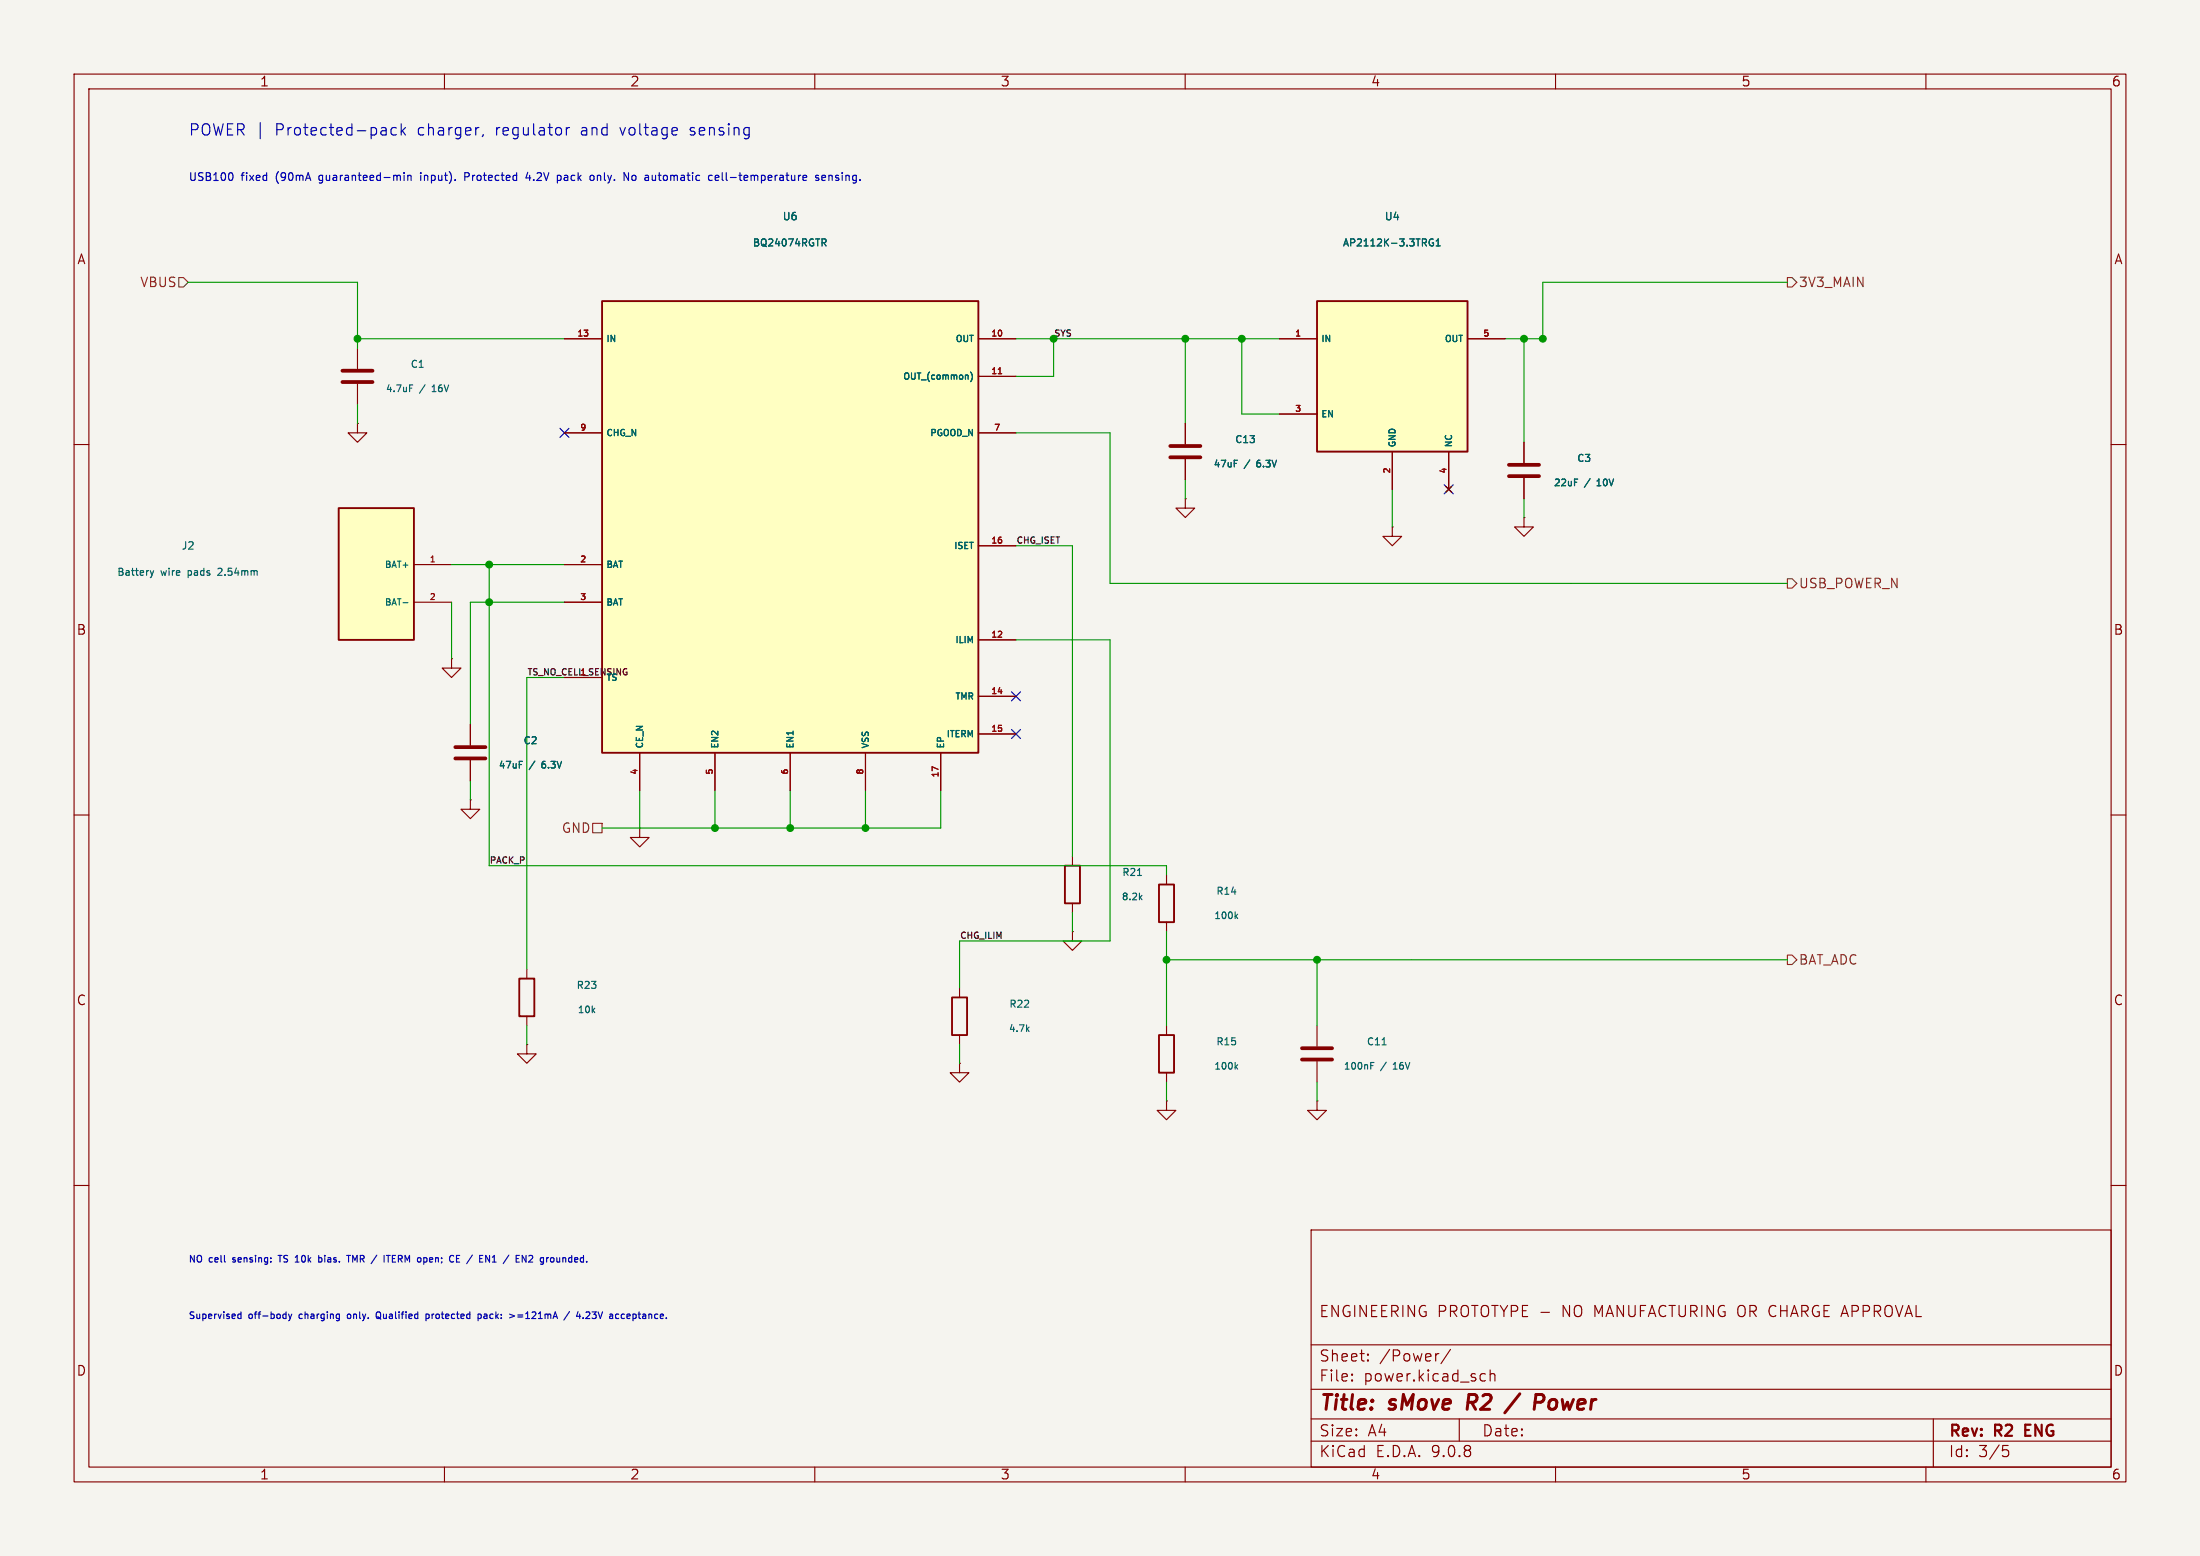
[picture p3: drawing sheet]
(kicad_sch
 (version 20250114)
 (generator "eeschema")
 (paper "A4")
 (title_block
  (title "sMove R2 / Power")
  (rev "R2 ENG")
  (comment 1 "ENGINEERING PROTOTYPE - NO MANUFACTURING OR CHARGE APPROVAL"))
 (lib_symbols
  (symbol "smove-r2-main:U6"
   (pin_names
    (offset .508)) (in_bom yes) (on_board yes)
   (property "Reference" "U6" (at 0.0 0.0 0) (effects (font (size 1 1))))
   (property "Value" "U6" (at 0.0 0.0 0) (effects (font (size 1 1))))
   (symbol "U6_0_1"
    (rectangle (start -25.4 30.48) (end 25.4 -30.48) (stroke (width .254) (type default)) (fill (type background))))
   (symbol "U6_1_1"
    (pin power_in line (at -30.48 25.4 0) (length 5.08) (name "IN" (effects (font (size 0.85 0.85)))) (number "13" (effects (font (size 0.8 0.8)))))
    (pin bidirectional line (at -30.48 -5.08 0) (length 5.08) (name "BAT" (effects (font (size 0.85 0.85)))) (number "2" (effects (font (size 0.8 0.8)))))
    (pin bidirectional line (at -30.48 -10.16 0) (length 5.08) (name "BAT" (effects (font (size 0.85 0.85)))) (number "3" (effects (font (size 0.8 0.8)))))
    (pin input line (at -30.48 -20.32 0) (length 5.08) (name "TS" (effects (font (size 0.85 0.85)))) (number "1" (effects (font (size 0.8 0.8)))))
    (pin power_out line (at 30.48 25.4 180) (length 5.08) (name "OUT" (effects (font (size 0.85 0.85)))) (number "10" (effects (font (size 0.8 0.8)))))
    (pin passive line (at 30.48 20.32 180) (length 5.08) (name "OUT (common)" (effects (font (size 0.85 0.85)))) (number "11" (effects (font (size 0.8 0.8)))))
    (pin open_collector line (at 30.48 12.7 180) (length 5.08) (name "PGOOD_N" (effects (font (size 0.85 0.85)))) (number "7" (effects (font (size 0.8 0.8)))))
    (pin passive line (at 30.48 -2.54 180) (length 5.08) (name "ISET" (effects (font (size 0.85 0.85)))) (number "16" (effects (font (size 0.8 0.8)))))
    (pin passive line (at 30.48 -15.24 180) (length 5.08) (name "ILIM" (effects (font (size 0.85 0.85)))) (number "12" (effects (font (size 0.8 0.8)))))
    (pin input line (at 30.48 -22.86 180) (length 5.08) (name "TMR" (effects (font (size 0.85 0.85)))) (number "14" (effects (font (size 0.8 0.8)))))
    (pin input line (at 30.48 -27.94 180) (length 5.08) (name "ITERM" (effects (font (size 0.85 0.85)))) (number "15" (effects (font (size 0.8 0.8)))))
    (pin open_collector line (at -30.48 12.7 0) (length 5.08) (name "CHG_N" (effects (font (size 0.85 0.85)))) (number "9" (effects (font (size 0.8 0.8)))))
    (pin input line (at -20.32 -35.56 90) (length 5.08) (name "CE_N" (effects (font (size 0.85 0.85)))) (number "4" (effects (font (size 0.8 0.8)))))
    (pin input line (at -10.16 -35.56 90) (length 5.08) (name "EN2" (effects (font (size 0.85 0.85)))) (number "5" (effects (font (size 0.8 0.8)))))
    (pin input line (at 0.0 -35.56 90) (length 5.08) (name "EN1" (effects (font (size 0.85 0.85)))) (number "6" (effects (font (size 0.8 0.8)))))
    (pin power_in line (at 10.16 -35.56 90) (length 5.08) (name "VSS" (effects (font (size 0.85 0.85)))) (number "8" (effects (font (size 0.8 0.8)))))
    (pin power_in line (at 20.32 -35.56 90) (length 5.08) (name "EP" (effects (font (size 0.85 0.85)))) (number "17" (effects (font (size 0.8 0.8)))))))
  (symbol "smove-r2-main:U4"
   (pin_names
    (offset .508)) (in_bom yes) (on_board yes)
   (property "Reference" "U4" (at 0.0 0.0 0) (effects (font (size 1 1))))
   (property "Value" "U4" (at 0.0 0.0 0) (effects (font (size 1 1))))
   (symbol "U4_0_1"
    (rectangle (start -10.16 10.16) (end 10.16 -10.16) (stroke (width .254) (type default)) (fill (type background))))
   (symbol "U4_1_1"
    (pin power_in line (at -15.24 5.08 0) (length 5.08) (name "IN" (effects (font (size 0.85 0.85)))) (number "1" (effects (font (size 0.8 0.8)))))
    (pin input line (at -15.24 -5.08 0) (length 5.08) (name "EN" (effects (font (size 0.85 0.85)))) (number "3" (effects (font (size 0.8 0.8)))))
    (pin power_out line (at 15.24 5.08 180) (length 5.08) (name "OUT" (effects (font (size 0.85 0.85)))) (number "5" (effects (font (size 0.8 0.8)))))
    (pin power_in line (at 0.0 -15.24 90) (length 5.08) (name "GND" (effects (font (size 0.85 0.85)))) (number "2" (effects (font (size 0.8 0.8)))))
    (pin no_connect line (at 7.62 -15.24 90) (length 5.08) (name "NC" (effects (font (size 0.85 0.85)))) (number "4" (effects (font (size 0.8 0.8)))))))
  (symbol "smove-r2-main:J2"
   (pin_names
    (offset .508)) (in_bom no) (on_board yes)
   (property "Reference" "J2" (at 0.0 0.0 0) (effects (font (size 1 1))))
   (property "Value" "J2" (at 0.0 0.0 0) (effects (font (size 1 1))))
   (symbol "J2_0_1"
    (rectangle (start -5.08 8.89) (end 5.08 -8.89) (stroke (width .254) (type default)) (fill (type background))))
   (symbol "J2_1_1"
    (pin passive line (at 10.16 1.27 180) (length 5.08) (name "BAT+" (effects (font (size 0.85 0.85)))) (number "1" (effects (font (size 0.8 0.8)))))
    (pin passive line (at 10.16 -3.81 180) (length 5.08) (name "BAT-" (effects (font (size 0.85 0.85)))) (number "2" (effects (font (size 0.8 0.8)))))))
  (symbol "Device:R"
   (pin_numbers (hide yes))
   (pin_names
    (offset 0)) (exclude_from_sim no) (in_bom yes) (on_board yes)
   (property "Reference" "R" (at 2.032 0 90) (effects (font (size 1.27 1.27))))
   (property "Value" "R" (at 0 0 90) (effects (font (size 1.27 1.27))))
   (property "Footprint" "" (at -1.778 0 90) (effects (font (size 1.27 1.27)) (hide yes)))
   (property "Datasheet" "~" (at 0 0 0) (effects (font (size 1.27 1.27)) (hide yes)))
   (property "Description" "Resistor" (at 0 0 0) (effects (font (size 1.27 1.27)) (hide yes)))
   (symbol "R_0_1"
    (rectangle (start -1.016 -2.54) (end 1.016 2.54) (stroke (width 0.254) (type default)) (fill (type none))))
   (symbol "R_1_1"
    (pin passive line (at 0 3.81 270) (length 1.27) (name "~" (effects (font (size 1.27 1.27)))) (number "1" (effects (font (size 1.27 1.27)))))
    (pin passive line (at 0 -3.81 90) (length 1.27) (name "~" (effects (font (size 1.27 1.27)))) (number "2" (effects (font (size 1.27 1.27))))))
   (embedded_fonts no))
  (symbol "Device:C"
   (pin_numbers (hide yes))
   (pin_names
    (offset 0.254)) (exclude_from_sim no) (in_bom yes) (on_board yes)
   (property "Reference" "C" (at 0.635 2.54 0) (effects (font (size 1.27 1.27)) (justify left)))
   (property "Value" "C" (at 0.635 -2.54 0) (effects (font (size 1.27 1.27)) (justify left)))
   (property "Footprint" "" (at 0.9652 -3.81 0) (effects (font (size 1.27 1.27)) (hide yes)))
   (property "Datasheet" "~" (at 0 0 0) (effects (font (size 1.27 1.27)) (hide yes)))
   (property "Description" "Unpolarized capacitor" (at 0 0 0) (effects (font (size 1.27 1.27)) (hide yes)))
   (symbol "C_0_1"
    (polyline (pts (xy -2.032 0.762) (xy 2.032 0.762)) (stroke (width 0.508) (type default)) (fill (type none)))
    (polyline (pts (xy -2.032 -0.762) (xy 2.032 -0.762)) (stroke (width 0.508) (type default)) (fill (type none))))
   (symbol "C_1_1"
    (pin passive line (at 0 3.81 270) (length 2.794) (name "~" (effects (font (size 1.27 1.27)))) (number "1" (effects (font (size 1.27 1.27)))))
    (pin passive line (at 0 -3.81 90) (length 2.794) (name "~" (effects (font (size 1.27 1.27)))) (number "2" (effects (font (size 1.27 1.27))))))
   (embedded_fonts no))
  (symbol "power:GND"
   (power)
   (pin_numbers (hide yes))
   (pin_names
    (offset 0) (hide yes)) (exclude_from_sim no) (in_bom yes) (on_board yes)
   (property "Reference" "#PWR" (at 0 -6.35 0) (effects (font (size 1.27 1.27)) (hide yes)))
   (property "Value" "GND" (at 0 -3.81 0) (effects (font (size 1.27 1.27))))
   (property "Footprint" "" (at 0 0 0) (effects (font (size 1.27 1.27)) (hide yes)))
   (property "Datasheet" "" (at 0 0 0) (effects (font (size 1.27 1.27)) (hide yes)))
   (property "Description" "Power symbol creates a global label with name \"GND\" , ground" (at 0 0 0) (effects (font (size 1.27 1.27)) (hide yes)))
   (symbol "GND_0_1"
    (polyline (pts (xy 0 0) (xy 0 -1.27) (xy 1.27 -1.27) (xy 0 -2.54) (xy -1.27 -1.27) (xy 0 -1.27)) (stroke (width 0) (type default)) (fill (type none))))
   (symbol "GND_1_1"
    (pin power_in line (at 0 0 270) (length 0) (name "~" (effects (font (size 1.27 1.27)))) (number "1" (effects (font (size 1.27 1.27))))))
   (embedded_fonts no)))
 (symbol
  (lib_id "smove-r2-main:U6") (at 106.68 71.12 0) (unit 1) (in_bom yes) (on_board yes) (dnp no)
  (property "Reference" "U6" (at 106.68 29.21 0) (effects (font (size 1 1))))
  (property "Value" "BQ24074RGTR" (at 106.68 32.766 0) (effects (font (size 0.95 0.95))))
  (property "Footprint" "smove-r2-main:BQ24074_RGT" (at 106.68 71.12 0) (effects (font (size 1 1)) (hide yes)))
  (property "MPN" "BQ24074RGTR" (at 106.68 71.12 0) (effects (font (size 1 1)) (hide yes)))
  (property "LCSC" "C54313" (at 106.68 71.12 0) (effects (font (size 1 1)) (hide yes))) (pin "13") (pin "2") (pin "3") (pin "1") (pin "10") (pin "11") (pin "7") (pin "16") (pin "12") (pin "14") (pin "15") (pin "9") (pin "4") (pin "5") (pin "6") (pin "8") (pin "17"))
 (symbol
  (lib_id "smove-r2-main:U4") (at 187.96 50.8 0) (unit 1) (in_bom yes) (on_board yes) (dnp no)
  (property "Reference" "U4" (at 187.96 29.21 0) (effects (font (size 1 1))))
  (property "Value" "AP2112K-3.3TRG1" (at 187.96 32.766 0) (effects (font (size 0.95 0.95))))
  (property "Footprint" "smove-r2-main:SOT-23-5" (at 187.96 50.8 0) (effects (font (size 1 1)) (hide yes)))
  (property "MPN" "AP2112K-3.3TRG1" (at 187.96 50.8 0) (effects (font (size 1 1)) (hide yes)))
  (property "LCSC" "C51118" (at 187.96 50.8 0) (effects (font (size 1 1)) (hide yes))) (pin "1") (pin "3") (pin "5") (pin "2") (pin "4"))
 (symbol
  (lib_id "smove-r2-main:J2") (at 50.8 77.47 0) (unit 1) (in_bom no) (on_board yes) (dnp no)
  (property "Reference" "J2" (at 25.4 73.66 0) (effects (font (size 1 1))))
  (property "Value" "Battery wire pads 2.54mm" (at 25.4 77.216 0) (effects (font (size 0.95 0.95))))
  (property "Footprint" "smove-r2-main:BatteryWire_2x_PTH_P2.54mm_D1.0mm" (at 50.8 77.47 0) (effects (font (size 1 1)) (hide yes)))
  (property "MPN" "" (at 50.8 77.47 0) (effects (font (size 1 1)) (hide yes)))
  (property "LCSC" "" (at 50.8 77.47 0) (effects (font (size 1 1)) (hide yes))) (pin "1") (pin "2"))
 (symbol
  (lib_id "Device:R") (at 157.48 121.92 0) (unit 1) (in_bom yes) (on_board yes) (dnp no)
  (property "Reference" "R14" (at 165.608 120.269 0) (effects (font (size 0.95 0.95))))
  (property "Value" "100k" (at 165.608 123.571 0) (effects (font (size 0.9 0.9))))
  (property "Footprint" "smove-r2-main:R_0402_1005Metric" (at 157.48 121.92 0) (effects (font (size 1 1)) (hide yes)))
  (property "MPN" "0402WGF1003TCE" (at 157.48 121.92 0) (effects (font (size 1 1)) (hide yes)))
  (property "LCSC" "C25741" (at 157.48 121.92 0) (effects (font (size 1 1)) (hide yes))) (pin "1") (pin "2"))
 (symbol
  (lib_id "Device:R") (at 157.48 142.24 0) (unit 1) (in_bom yes) (on_board yes) (dnp no)
  (property "Reference" "R15" (at 165.608 140.589 0) (effects (font (size 0.95 0.95))))
  (property "Value" "100k" (at 165.608 143.891 0) (effects (font (size 0.9 0.9))))
  (property "Footprint" "smove-r2-main:R_0402_1005Metric" (at 157.48 142.24 0) (effects (font (size 1 1)) (hide yes)))
  (property "MPN" "0402WGF1003TCE" (at 157.48 142.24 0) (effects (font (size 1 1)) (hide yes)))
  (property "LCSC" "C25741" (at 157.48 142.24 0) (effects (font (size 1 1)) (hide yes))) (pin "1") (pin "2"))
 (symbol
  (lib_id "Device:R") (at 144.78 119.38 0) (unit 1) (in_bom yes) (on_board yes) (dnp no)
  (property "Reference" "R21" (at 152.908 117.729 0) (effects (font (size 0.95 0.95))))
  (property "Value" "8.2k" (at 152.908 121.031 0) (effects (font (size 0.9 0.9))))
  (property "Footprint" "smove-r2-main:R_0402_1005Metric" (at 144.78 119.38 0) (effects (font (size 1 1)) (hide yes)))
  (property "MPN" "0402WGF8201TCE" (at 144.78 119.38 0) (effects (font (size 1 1)) (hide yes)))
  (property "LCSC" "C25924" (at 144.78 119.38 0) (effects (font (size 1 1)) (hide yes))) (pin "1") (pin "2"))
 (symbol
  (lib_id "Device:R") (at 129.54 137.16 0) (unit 1) (in_bom yes) (on_board yes) (dnp no)
  (property "Reference" "R22" (at 137.668 135.509 0) (effects (font (size 0.95 0.95))))
  (property "Value" "4.7k" (at 137.668 138.811 0) (effects (font (size 0.9 0.9))))
  (property "Footprint" "smove-r2-main:R_0402_1005Metric" (at 129.54 137.16 0) (effects (font (size 1 1)) (hide yes)))
  (property "MPN" "0402WGF4701TCE" (at 129.54 137.16 0) (effects (font (size 1 1)) (hide yes)))
  (property "LCSC" "C25900" (at 129.54 137.16 0) (effects (font (size 1 1)) (hide yes))) (pin "1") (pin "2"))
 (symbol
  (lib_id "Device:R") (at 71.12 134.62 0) (unit 1) (in_bom yes) (on_board yes) (dnp no)
  (property "Reference" "R23" (at 79.248 132.969 0) (effects (font (size 0.95 0.95))))
  (property "Value" "10k" (at 79.248 136.271 0) (effects (font (size 0.9 0.9))))
  (property "Footprint" "smove-r2-main:R_0402_1005Metric" (at 71.12 134.62 0) (effects (font (size 1 1)) (hide yes)))
  (property "MPN" "0402WGF1002TCE" (at 71.12 134.62 0) (effects (font (size 1 1)) (hide yes)))
  (property "LCSC" "C25744" (at 71.12 134.62 0) (effects (font (size 1 1)) (hide yes))) (pin "1") (pin "2"))
 (symbol
  (lib_id "Device:C") (at 48.26 50.8 0) (unit 1) (in_bom yes) (on_board yes) (dnp no)
  (property "Reference" "C1" (at 56.388 49.149 0) (effects (font (size 0.95 0.95))))
  (property "Value" "4.7uF / 16V" (at 56.388 52.451 0) (effects (font (size 0.9 0.9))))
  (property "Footprint" "smove-r2-main:C_0603_1608Metric" (at 48.26 50.8 0) (effects (font (size 1 1)) (hide yes)))
  (property "MPN" "CL10A475KO8NNNC" (at 48.26 50.8 0) (effects (font (size 1 1)) (hide yes)))
  (property "LCSC" "C19666" (at 48.26 50.8 0) (effects (font (size 1 1)) (hide yes))) (pin "1") (pin "2"))
 (symbol
  (lib_id "Device:C") (at 63.5 101.6 0) (unit 1) (in_bom yes) (on_board yes) (dnp no)
  (property "Reference" "C2" (at 71.628 99.949 0) (effects (font (size 0.95 0.95))))
  (property "Value" "47uF / 6.3V" (at 71.628 103.251 0) (effects (font (size 0.9 0.9))))
  (property "Footprint" "smove-r2-main:C_0805_2012Metric" (at 63.5 101.6 0) (effects (font (size 1 1)) (hide yes)))
  (property "MPN" "CL21A476MQYNNNE" (at 63.5 101.6 0) (effects (font (size 1 1)) (hide yes)))
  (property "LCSC" "C16780" (at 63.5 101.6 0) (effects (font (size 1 1)) (hide yes))) (pin "1") (pin "2"))
 (symbol
  (lib_id "Device:C") (at 205.74 63.5 0) (unit 1) (in_bom yes) (on_board yes) (dnp no)
  (property "Reference" "C3" (at 213.868 61.849 0) (effects (font (size 0.95 0.95))))
  (property "Value" "22uF / 10V" (at 213.868 65.151 0) (effects (font (size 0.9 0.9))))
  (property "Footprint" "smove-r2-main:C_0805_2012Metric" (at 205.74 63.5 0) (effects (font (size 1 1)) (hide yes)))
  (property "MPN" "CL21A226MPQNNNE" (at 205.74 63.5 0) (effects (font (size 1 1)) (hide yes)))
  (property "LCSC" "C29277" (at 205.74 63.5 0) (effects (font (size 1 1)) (hide yes))) (pin "1") (pin "2"))
 (symbol
  (lib_id "Device:C") (at 177.8 142.24 0) (unit 1) (in_bom yes) (on_board yes) (dnp no)
  (property "Reference" "C11" (at 185.928 140.589 0) (effects (font (size 0.95 0.95))))
  (property "Value" "100nF / 16V" (at 185.928 143.891 0) (effects (font (size 0.9 0.9))))
  (property "Footprint" "smove-r2-main:C_0402_1005Metric" (at 177.8 142.24 0) (effects (font (size 1 1)) (hide yes)))
  (property "MPN" "CL05B104KO5NNNC" (at 177.8 142.24 0) (effects (font (size 1 1)) (hide yes)))
  (property "LCSC" "C1525" (at 177.8 142.24 0) (effects (font (size 1 1)) (hide yes))) (pin "1") (pin "2"))
 (symbol
  (lib_id "Device:C") (at 160.02 60.96 0) (unit 1) (in_bom yes) (on_board yes) (dnp no)
  (property "Reference" "C13" (at 168.148 59.309 0) (effects (font (size 0.95 0.95))))
  (property "Value" "47uF / 6.3V" (at 168.148 62.611 0) (effects (font (size 0.9 0.9))))
  (property "Footprint" "smove-r2-main:C_0805_2012Metric" (at 160.02 60.96 0) (effects (font (size 1 1)) (hide yes)))
  (property "MPN" "CL21A476MQYNNNE" (at 160.02 60.96 0) (effects (font (size 1 1)) (hide yes)))
  (property "LCSC" "C16780" (at 160.02 60.96 0) (effects (font (size 1 1)) (hide yes))) (pin "1") (pin "2"))
 (symbol
  (lib_id "power:GND") (at 86.36 111.76 0) (unit 1) (in_bom no) (on_board no) (dnp no)
  (property "Reference" "#PWR2" (at 86.36 104.14 0) (effects (font (size 1 1)) (hide yes)))
  (property "Value" "GND" (at 86.36 107.696 0) (effects (font (size 0.95 0.95)) (hide yes))) (pin "1"))
 (symbol
  (lib_id "power:GND") (at 187.96 71.12 0) (unit 1) (in_bom no) (on_board no) (dnp no)
  (property "Reference" "#PWR8" (at 187.96 63.5 0) (effects (font (size 1 1)) (hide yes)))
  (property "Value" "GND" (at 187.96 67.056 0) (effects (font (size 0.95 0.95)) (hide yes))) (pin "1"))
 (symbol
  (lib_id "power:GND") (at 60.96 88.9 0) (unit 1) (in_bom no) (on_board no) (dnp no)
  (property "Reference" "#PWR9" (at 60.96 81.28 0) (effects (font (size 1 1)) (hide yes)))
  (property "Value" "GND" (at 60.96 84.836 0) (effects (font (size 0.95 0.95)) (hide yes))) (pin "1"))
 (symbol
  (lib_id "power:GND") (at 157.48 148.59 0) (unit 1) (in_bom no) (on_board no) (dnp no)
  (property "Reference" "#PWR16" (at 157.48 140.97 0) (effects (font (size 1 1)) (hide yes)))
  (property "Value" "GND" (at 157.48 144.526 0) (effects (font (size 0.95 0.95)) (hide yes))) (pin "1"))
 (symbol
  (lib_id "power:GND") (at 144.78 125.73 0) (unit 1) (in_bom no) (on_board no) (dnp no)
  (property "Reference" "#PWR17" (at 144.78 118.11 0) (effects (font (size 1 1)) (hide yes)))
  (property "Value" "GND" (at 144.78 121.666 0) (effects (font (size 0.95 0.95)) (hide yes))) (pin "1"))
 (symbol
  (lib_id "power:GND") (at 129.54 143.51 0) (unit 1) (in_bom no) (on_board no) (dnp no)
  (property "Reference" "#PWR18" (at 129.54 135.89 0) (effects (font (size 1 1)) (hide yes)))
  (property "Value" "GND" (at 129.54 139.446 0) (effects (font (size 0.95 0.95)) (hide yes))) (pin "1"))
 (symbol
  (lib_id "power:GND") (at 71.12 140.97 0) (unit 1) (in_bom no) (on_board no) (dnp no)
  (property "Reference" "#PWR19" (at 71.12 133.35 0) (effects (font (size 1 1)) (hide yes)))
  (property "Value" "GND" (at 71.12 136.906 0) (effects (font (size 0.95 0.95)) (hide yes))) (pin "1"))
 (symbol
  (lib_id "power:GND") (at 48.26 57.15 0) (unit 1) (in_bom no) (on_board no) (dnp no)
  (property "Reference" "#PWR20" (at 48.26 49.53 0) (effects (font (size 1 1)) (hide yes)))
  (property "Value" "GND" (at 48.26 53.086 0) (effects (font (size 0.95 0.95)) (hide yes))) (pin "1"))
 (symbol
  (lib_id "power:GND") (at 63.5 107.95 0) (unit 1) (in_bom no) (on_board no) (dnp no)
  (property "Reference" "#PWR21" (at 63.5 100.33 0) (effects (font (size 1 1)) (hide yes)))
  (property "Value" "GND" (at 63.5 103.886 0) (effects (font (size 0.95 0.95)) (hide yes))) (pin "1"))
 (symbol
  (lib_id "power:GND") (at 205.74 69.85 0) (unit 1) (in_bom no) (on_board no) (dnp no)
  (property "Reference" "#PWR22" (at 205.74 62.23 0) (effects (font (size 1 1)) (hide yes)))
  (property "Value" "GND" (at 205.74 65.786 0) (effects (font (size 0.95 0.95)) (hide yes))) (pin "1"))
 (symbol
  (lib_id "power:GND") (at 177.8 148.59 0) (unit 1) (in_bom no) (on_board no) (dnp no)
  (property "Reference" "#PWR25" (at 177.8 140.97 0) (effects (font (size 1 1)) (hide yes)))
  (property "Value" "GND" (at 177.8 144.526 0) (effects (font (size 0.95 0.95)) (hide yes))) (pin "1"))
 (symbol
  (lib_id "power:GND") (at 160.02 67.31 0) (unit 1) (in_bom no) (on_board no) (dnp no)
  (property "Reference" "#PWR26" (at 160.02 59.69 0) (effects (font (size 1 1)) (hide yes)))
  (property "Value" "GND" (at 160.02 63.246 0) (effects (font (size 0.95 0.95)) (hide yes))) (pin "1"))
 (no_connect (at 195.58 66.04))
 (no_connect (at 76.2 58.42))
 (no_connect (at 137.16 93.98))
 (no_connect (at 137.16 99.06))
 (wire (pts (xy 48.26 38.1) (xy 48.26 45.72)) (stroke (width 0) (type default)))
 (wire (pts (xy 48.26 45.72) (xy 76.2 45.72)) (stroke (width 0) (type default)))
 (wire (pts (xy 48.26 45.72) (xy 48.26 46.99)) (stroke (width 0) (type default)))
 (wire (pts (xy 137.16 45.72) (xy 142.24 45.72)) (stroke (width 0) (type default)))
 (wire (pts (xy 142.24 45.72) (xy 160.02 45.72)) (stroke (width 0) (type default)))
 (wire (pts (xy 160.02 45.72) (xy 167.64 45.72)) (stroke (width 0) (type default)))
 (wire (pts (xy 167.64 45.72) (xy 172.72 45.72)) (stroke (width 0) (type default)))
 (wire (pts (xy 137.16 50.8) (xy 142.24 50.8)) (stroke (width 0) (type default)))
 (wire (pts (xy 142.24 45.72) (xy 142.24 50.8)) (stroke (width 0) (type default)))
 (wire (pts (xy 160.02 45.72) (xy 160.02 57.15)) (stroke (width 0) (type default)))
 (wire (pts (xy 167.64 55.88) (xy 172.72 55.88)) (stroke (width 0) (type default)))
 (wire (pts (xy 167.64 45.72) (xy 167.64 55.88)) (stroke (width 0) (type default)))
 (wire (pts (xy 203.2 45.72) (xy 205.74 45.72)) (stroke (width 0) (type default)))
 (wire (pts (xy 205.74 45.72) (xy 208.28 45.72)) (stroke (width 0) (type default)))
 (wire (pts (xy 208.28 38.1) (xy 208.28 45.72)) (stroke (width 0) (type default)))
 (wire (pts (xy 205.74 45.72) (xy 205.74 59.69)) (stroke (width 0) (type default)))
 (wire (pts (xy 208.28 38.1) (xy 241.3 38.1)) (stroke (width 0) (type default)))
 (wire (pts (xy 137.16 58.42) (xy 149.86 58.42)) (stroke (width 0) (type default)))
 (wire (pts (xy 149.86 58.42) (xy 149.86 78.74)) (stroke (width 0) (type default)))
 (wire (pts (xy 149.86 78.74) (xy 212.09 78.74)) (stroke (width 0) (type default)))
 (wire (pts (xy 60.96 76.2) (xy 66.04 76.2)) (stroke (width 0) (type default)))
 (wire (pts (xy 66.04 76.2) (xy 76.2 76.2)) (stroke (width 0) (type default)))
 (wire (pts (xy 66.04 81.28) (xy 76.2 81.28)) (stroke (width 0) (type default)))
 (wire (pts (xy 66.04 76.2) (xy 66.04 81.28)) (stroke (width 0) (type default)))
 (wire (pts (xy 63.5 81.28) (xy 66.04 81.28)) (stroke (width 0) (type default)))
 (wire (pts (xy 63.5 81.28) (xy 63.5 97.79)) (stroke (width 0) (type default)))
 (wire (pts (xy 66.04 81.28) (xy 66.04 116.84)) (stroke (width 0) (type default)))
 (wire (pts (xy 66.04 116.84) (xy 157.48 116.84)) (stroke (width 0) (type default)))
 (wire (pts (xy 157.48 116.84) (xy 157.48 118.11)) (stroke (width 0) (type default)))
 (wire (pts (xy 157.48 125.73) (xy 157.48 129.54)) (stroke (width 0) (type default)))
 (wire (pts (xy 157.48 129.54) (xy 177.8 129.54)) (stroke (width 0) (type default)))
 (wire (pts (xy 177.8 129.54) (xy 190.5 129.54)) (stroke (width 0) (type default)))
 (wire (pts (xy 157.48 129.54) (xy 157.48 138.43)) (stroke (width 0) (type default)))
 (wire (pts (xy 177.8 129.54) (xy 177.8 138.43)) (stroke (width 0) (type default)))
 (wire (pts (xy 137.16 73.66) (xy 144.78 73.66)) (stroke (width 0) (type default)))
 (wire (pts (xy 144.78 73.66) (xy 144.78 115.57)) (stroke (width 0) (type default)))
 (wire (pts (xy 137.16 86.36) (xy 149.86 86.36)) (stroke (width 0) (type default)))
 (wire (pts (xy 149.86 86.36) (xy 149.86 127)) (stroke (width 0) (type default)))
 (wire (pts (xy 129.54 127) (xy 149.86 127)) (stroke (width 0) (type default)))
 (wire (pts (xy 129.54 127) (xy 129.54 133.35)) (stroke (width 0) (type default)))
 (wire (pts (xy 71.12 91.44) (xy 76.2 91.44)) (stroke (width 0) (type default)))
 (wire (pts (xy 71.12 91.44) (xy 71.12 130.81)) (stroke (width 0) (type default)))
 (wire (pts (xy 86.36 106.68) (xy 86.36 111.76)) (stroke (width 0) (type default)))
 (wire (pts (xy 96.52 106.68) (xy 96.52 111.76)) (stroke (width 0) (type default)))
 (wire (pts (xy 106.68 106.68) (xy 106.68 111.76)) (stroke (width 0) (type default)))
 (wire (pts (xy 116.84 106.68) (xy 116.84 111.76)) (stroke (width 0) (type default)))
 (wire (pts (xy 127 106.68) (xy 127 111.76)) (stroke (width 0) (type default)))
 (wire (pts (xy 86.36 111.76) (xy 96.52 111.76)) (stroke (width 0) (type default)))
 (wire (pts (xy 96.52 111.76) (xy 106.68 111.76)) (stroke (width 0) (type default)))
 (wire (pts (xy 106.68 111.76) (xy 116.84 111.76)) (stroke (width 0) (type default)))
 (wire (pts (xy 116.84 111.76) (xy 127 111.76)) (stroke (width 0) (type default)))
 (wire (pts (xy 187.96 66.04) (xy 187.96 71.12)) (stroke (width 0) (type default)))
 (wire (pts (xy 60.96 81.28) (xy 60.96 88.9)) (stroke (width 0) (type default)))
 (wire (pts (xy 157.48 146.05) (xy 157.48 148.59)) (stroke (width 0) (type default)))
 (wire (pts (xy 144.78 123.19) (xy 144.78 125.73)) (stroke (width 0) (type default)))
 (wire (pts (xy 129.54 140.97) (xy 129.54 143.51)) (stroke (width 0) (type default)))
 (wire (pts (xy 71.12 138.43) (xy 71.12 140.97)) (stroke (width 0) (type default)))
 (wire (pts (xy 48.26 54.61) (xy 48.26 57.15)) (stroke (width 0) (type default)))
 (wire (pts (xy 63.5 105.41) (xy 63.5 107.95)) (stroke (width 0) (type default)))
 (wire (pts (xy 205.74 67.31) (xy 205.74 69.85)) (stroke (width 0) (type default)))
 (wire (pts (xy 177.8 146.05) (xy 177.8 148.59)) (stroke (width 0) (type default)))
 (wire (pts (xy 160.02 64.77) (xy 160.02 67.31)) (stroke (width 0) (type default)))
 (junction (at 48.26 45.72)
  (diameter 0) (color 0 0 0 0))
 (junction (at 142.24 45.72)
  (diameter 0) (color 0 0 0 0))
 (junction (at 160.02 45.72)
  (diameter 0) (color 0 0 0 0))
 (junction (at 167.64 45.72)
  (diameter 0) (color 0 0 0 0))
 (junction (at 205.74 45.72)
  (diameter 0) (color 0 0 0 0))
 (junction (at 208.28 45.72)
  (diameter 0) (color 0 0 0 0))
 (junction (at 66.04 76.2)
  (diameter 0) (color 0 0 0 0))
 (junction (at 66.04 81.28)
  (diameter 0) (color 0 0 0 0))
 (junction (at 157.48 129.54)
  (diameter 0) (color 0 0 0 0))
 (junction (at 177.8 129.54)
  (diameter 0) (color 0 0 0 0))
 (junction (at 96.52 111.76)
  (diameter 0) (color 0 0 0 0))
 (junction (at 106.68 111.76)
  (diameter 0) (color 0 0 0 0))
 (junction (at 116.84 111.76)
  (diameter 0) (color 0 0 0 0))
 (label "CHG_ILIM" (at 129.54 127 0) (effects (font (size .85 .85)) (justify left bottom)))
 (label "CHG_ISET" (at 137.16 73.66 0) (effects (font (size .85 .85)) (justify left bottom)))
 (label "PACK_P" (at 66.04 116.84 0) (effects (font (size .85 .85)) (justify left bottom)))
 (label "SYS" (at 142.24 45.72 0) (effects (font (size .85 .85)) (justify left bottom)))
 (label "TS_NO_CELL_SENSING" (at 71.12 91.44 0) (effects (font (size .85 .85)) (justify left bottom)))
 (text "USB100 fixed (90mA guaranteed-min input). Protected 4.2V pack only. No automatic cell-temperature sensing." (at 25.4 24.13 0) (effects (font (size 1.05 1.05)) (justify left)))
 (text "NO cell sensing: TS 10k bias. TMR / ITERM open; CE / EN1 / EN2 grounded." (at 25.4 170.18 0) (effects (font (size 0.9 0.9)) (justify left)))
 (text "Supervised off-body charging only. Qualified protected pack: >=121mA / 4.23V acceptance." (at 25.4 177.8 0) (effects (font (size 0.9 0.9)) (justify left)))
 (wire (pts (xy 48.26 38.1) (xy 25.4 38.1)) (stroke (width 0) (type default)))
 (hierarchical_label "VBUS"
  (shape input) (at 25.4 38.1 180) (effects (font (size 1.27 1.27)) (justify right)))
 (hierarchical_label "3V3_MAIN"
  (shape output) (at 241.3 38.1 0) (effects (font (size 1.27 1.27)) (justify left)))
 (wire (pts (xy 212.09 78.74) (xy 241.3 78.74)) (stroke (width 0) (type default)))
 (hierarchical_label "USB_POWER_N"
  (shape output) (at 241.3 78.74 0) (effects (font (size 1.27 1.27)) (justify left)))
 (wire (pts (xy 190.5 129.54) (xy 241.3 129.54)) (stroke (width 0) (type default)))
 (hierarchical_label "BAT_ADC"
  (shape output) (at 241.3 129.54 0) (effects (font (size 1.27 1.27)) (justify left)))
 (wire (pts (xy 86.36 111.76) (xy 81.28 111.76)) (stroke (width 0) (type default)))
 (hierarchical_label "GND"
  (shape passive) (at 81.28 111.76 180) (effects (font (size 1.27 1.27)) (justify right)))
 (text "POWER | Protected-pack charger, regulator and voltage sensing" (at 25.4 17.78 0) (effects (font (size 1.52 1.52)) (justify left))))
